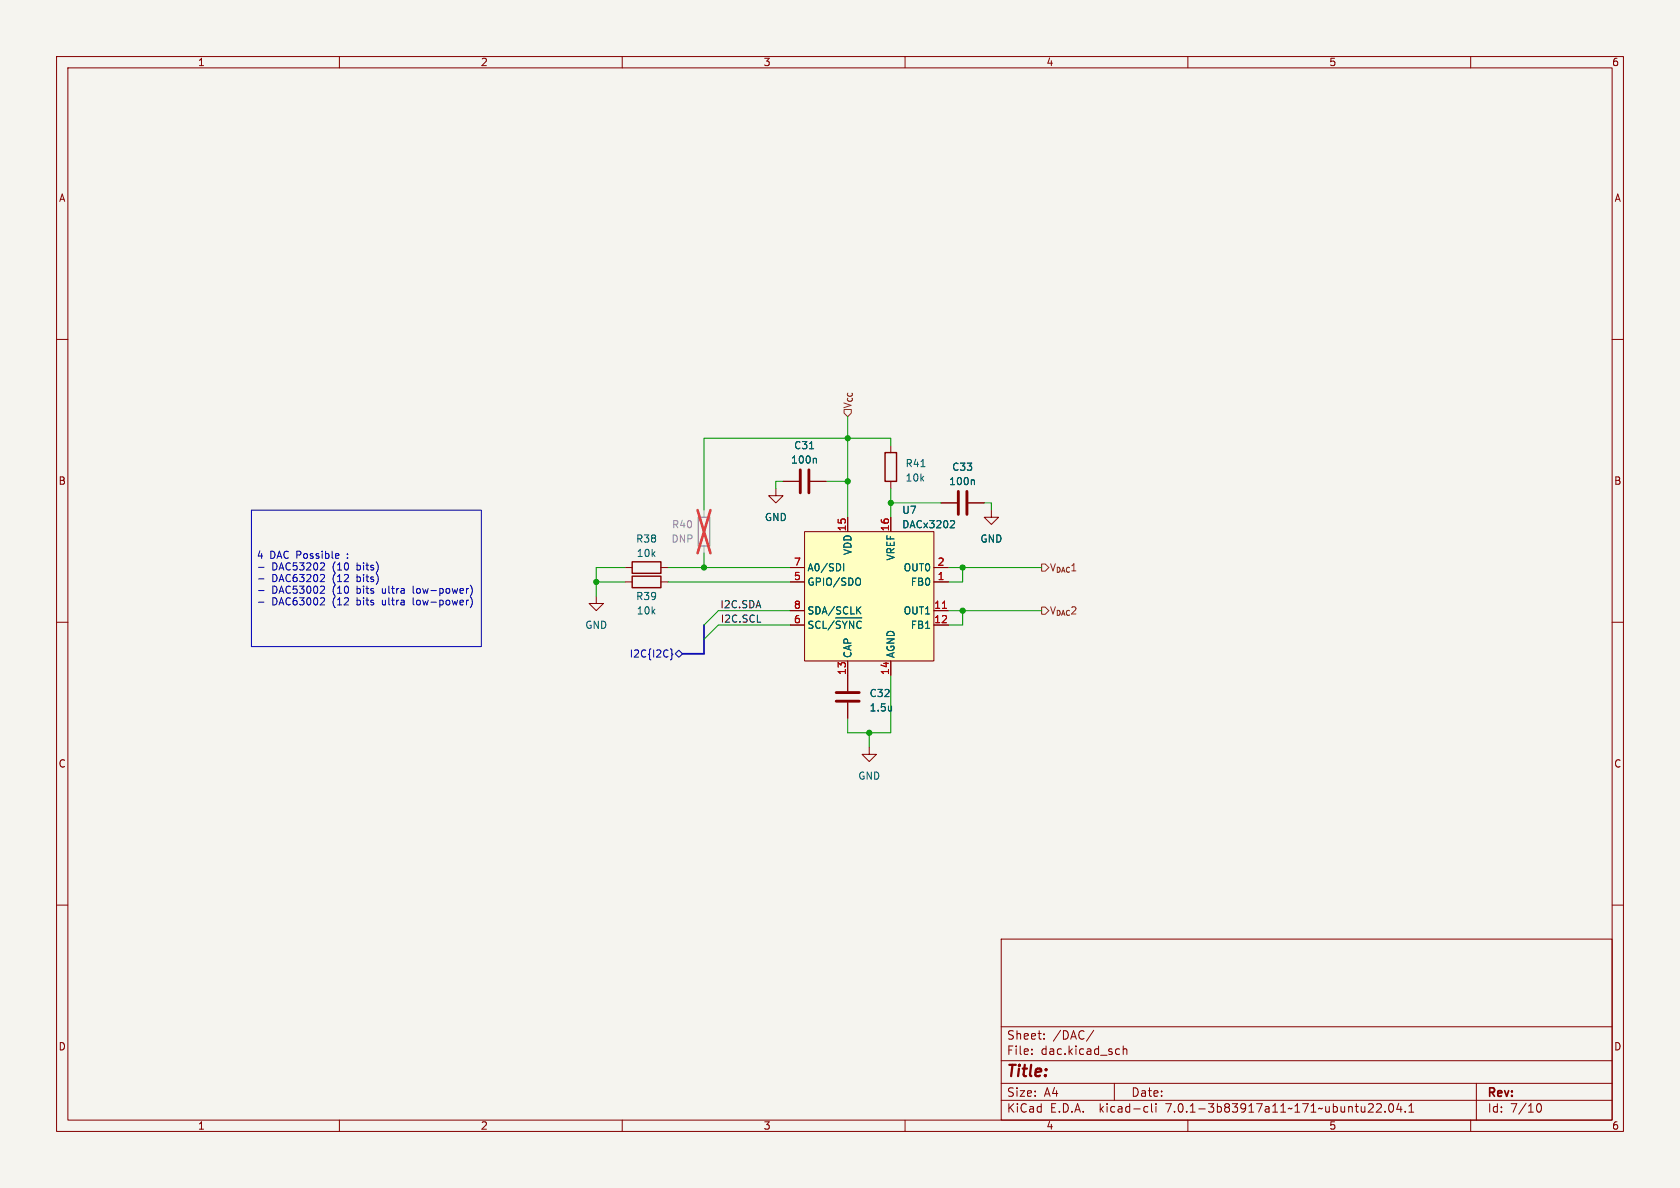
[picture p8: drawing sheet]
<svg xmlns="http://www.w3.org/2000/svg" width="297mm" height="210mm" viewBox="0 0 297 210" stroke-linecap="round" stroke-linejoin="round" font-family="sans-serif">
<path d="M0 0h297v210h-297z" fill="#f5f4ef" stroke="#f5f4ef" stroke-width=".18"/>
<g fill="none" stroke="#840000" stroke-width=".18">
<path d="M10 10h277v190h-277zM12 12h273v186h-273zM60 10v2M110 10v2M160 10v2M210 10v2M260 10v2M10 60h2M285 60h2M157.5 78.7v1.3M137.2 86.4v1.2h1.2l-1.2 1.3-1.3-1.3h1.3M138.4 85.1h2.8"/>
<path d="M142.2 94h22.9v22.8h-22.9zM143.3 85.1h2.7M149.9 91.4v2.6M157.5 85.1v1.3M157.5 91.4v2.6M166.4 88.9h2.8M171.2 88.9h2.8M175.3 90.2v1.2h1.2l-1.2 1.3-1.3-1.3h1.3M10 110h2M105.4 105.4v1.3h1.3l-1.3 1.3-1.3-1.3h1.3M110.5 100.3h1.3M110.5 102.9h1.3"/>
<path d="M116.8 100.3h1.3M116.8 102.9h1.3M139.7 100.3h2.5M139.7 102.9h2.5M139.7 108h2.5M139.7 110.5h2.5M149.9 116.8v5.4M157.5 116.8v2.6M165.1 100.3h2.5M165.1 102.9h2.5M165.1 108h2.5M165.1 110.5h2.5"/>
<path d="M285 110h2M149.9 124.2v2.8M153.7 132.1v1.3h1.2l-1.2 1.2-1.3-1.2h1.3M10 160h2M285 160h2M177 166h108v32h-108zM60 198v2M110 198v2M160 198v2M177 194.5h108M177 191.5h108M177 187.5h108"/>
<path d="M177 181.5h108M182.4 186.3v.1M182.4 185.5v.1M184.6 183.6v.1M184.6 182.8v.1M193.4 182.1l-1.3 2M197 191.5v3M197.8 185.4l.1 .1M197.9 186.3l-.1 .1M198.6 184.9v1.5M198.6 185.5l.2-.1 .3 .1 .1 .9M202.5 195.6l.4 .1"/>
<path d="M202.9 196.5l-.4 .1M203.6 195.1v1.3l.2 .2M204.4 195.1v.1M204.4 195.6v1M210 198v2M241.9 196.6h.9M242.7 195.2v.5M243.4 195.2l.5-.1 .2 .1 .1 .3-.9 1.1h.9M244.9 196.5v.1M245.6 195.2l.3-.1a.81 .81 0 0 1 .5 .6 .81 .81 0 0 1-.3 .8l-.1 .1a.81 .81 0 0 1-.4-1.4zM247.3 195l-.4 1.1h1M247.6 195.6v1"/>
<path d="M248.4 196.5v.1M249.1 196.6h.8M249.1 195.5l.4-.4v1.5M260 198v2M261 191.5v6.5M271.7 195.4l.3-.3a.81 .81 0 0 1 .6 .6 .81 .81 0 0 1-.3 .8l-.3 .1-.3-.3"/>
</g>
<path d="M123.4 91.4h2.1v5.1h-2.1z" fill="none" stroke="#9c9b98" stroke-width=".25"/>
<path d="M124.5 90.2v1.2M124.5 96.5v1.3" fill="none" stroke="#9c9b98" stroke-width=".18"/>
<path d="M123.3 90.2l2.3 7.6M125.6 90.2l-2.3 7.6" fill="none" stroke="#eb3a3d" stroke-width=".46"/>
<path d="M111.8 99.3h5v2h-5zM156.5 80h2v5.1h-2zM111.8 101.9h5v2h-5z" fill="none" stroke="#840000" stroke-width=".25"/>
<path d="M141.5 83.1v4M143 83.1v4M169.4 86.9v4M170.9 86.9v4M147.8 124h4.1M147.8 122.4h4.1" fill="none" stroke="#840000" stroke-width=".51"/>
<g fill="none" stroke="#006464" stroke-width=".18">
<path d="M144.1 81l.2 .2v.7M149.2 99.6v1.3M168.5 92l.3 .3-.1 .3-.7 .7h.8M172.1 84.8l.2 .2v.7M143.7 109.9l-.5-.1-.2 .2M145 109.9l-.4-.1-.3 .3M145.5 109.8v1.3M147.5 109.7l-1.1 1.7M147.7 109.2h4.7M148.6 109.9l-.5-.1-.3 .2M148.9 109.8l.4 .7 .5-.7M150.9 109.8v1.3l-.7-1.3v1.3"/>
<path d="M151.6 107.8l.6 .7M151.9 102.2a.9 .9 0 0 1 0 1.2M152.2 107.3l-.7 .7M152.2 109.9l-.3-.1-.4 .3"/>
</g>
<path d="M142.2 94h22.9v22.8h-22.9z" fill="#ffffc2" stroke="#ffffc2" stroke-width=".18"/>
<path d="M166.6 107.5h.7" fill="none" stroke="#a90000" stroke-width=".18"/>
<path d="M118.5 114.7l.3 .2v.6l.1 .2-.1 .2v.6l-.3 .1M119.4 115.6l.6-.7 .6 .7-.6 .6z" fill="none" stroke="#000084" stroke-width=".18"/>
<path d="M149.2 72.4h1.3v.6l-.6 .7-.7-.7zM184.1 99.7h.7l.6 .6-.6 .7h-.7zM184.1 107.3h.7l.6 .7-.6 .6h-.7z" fill="none" stroke="#725600" stroke-width=".18"/>
<g fill="none" stroke="#0000c2" stroke-width=".18">
<path d="M44.4 90.2h40.7v24.1h-40.7zM57.3 99.6l.1 .1-.1 .3-.7 .8h.8M59.5 97.9h.4v.3l-.6 .1M59.9 98.6l-.4 .1M45.7 100.3h1M45.7 102.3h1M45.7 104.4h1M45.7 106.5h1M57.1 101.6l.3 .2-.1 .3-.7 .7h.8M57.1 103.6l.3 .3-.1 .3-.7 .7h.8M57.1 105.7l.3 .2-.1 .3-.7 .7h.8M82.8 104l-.3 .3"/>
<path d="M82.8 106.1l-.3 .2M83.1 103.4a1.46 1.46 0 0 1 0 2M83.1 105.5a1.46 1.46 0 0 1 0 1.9"/>
</g>
<path d="M124.5 110.5v5.1h-3.9" fill="none" stroke="#000084" stroke-width=".3"/>
<g fill="none" stroke="#009600" stroke-width=".18">
<path d="M149.9 73.7v17.7M157.5 78.7v-1.2h-33v12.7M124.5 97.8v2.5M138.4 85.1h-1.2v1.3M146 85.1h3.9M157.5 88.9h8.9M157.5 86.4v5M174 88.9h1.3v1.3M105.4 102.9h5.1M110.5 100.3h-5.1v5.1M118.1 100.3h21.6M118.1 102.9h21.6"/>
<path d="M139.7 110.5h-12.7l-2.5 2.5M139.7 108h-12.7l-2.5 2.5M157.5 119.4v10.1h-7.6v-2.5M167.6 100.3h16.5M167.6 108h16.5M170.2 108v2.5h-2.6M170.2 100.3v2.6h-2.6M153.7 129.5v2.6"/>
</g>
<g fill="#009600" stroke="#009600" stroke-width=".18">
<circle cx="157.5" cy="88.9" r=".46"/>
<circle cx="153.7" cy="129.5" r=".46"/>
<circle cx="149.9" cy="85.1" r=".46"/>
<circle cx="149.9" cy="77.5" r=".46"/>
<circle cx="170.2" cy="108" r=".46"/>
<circle cx="170.2" cy="100.3" r=".46"/>
<circle cx="124.5" cy="100.3" r=".46"/>
<circle cx="105.4" cy="102.9" r=".46"/>
</g>
<text font-size="2.8" fill="#840000" x="178" y="190.8">Title:</text>
<g font-size="2.1" fill="#840000">
<text x="178" y="183.9">Sheet:</text>
<text x="186.2" y="183.9">/DAC/</text>
<text x="178" y="186.6">File:</text>
<text x="184" y="186.6">dac.kicad_sch</text>
<text x="178" y="196.8">KiCad</text>
<text x="178" y="194">Size:</text>
<text x="184.6" y="194">A4</text>
<text x="185.7" y="196.8">E.D.A.</text>
<text x="194.4" y="196.8">kicad-cli</text>
<text x="200" y="194">Date:</text>
<text x="206.2" y="196.8">7.0.1-3b83917a11~171~ubuntu22.04.1</text>
<text x="263" y="194.2">Rev:</text>
<text x="263" y="196.8">Id:</text>
<text x="267" y="196.8">7/10</text>
</g>
<g font-size="1.8" fill="#840000">
<text x="35" y="11.8">1</text>
<text x="85" y="11.8">2</text>
<text x="135" y="11.8">3</text>
<text x="185" y="11.8">4</text>
<text x="235" y="11.8">5</text>
<text x="285" y="11.8">6</text>
<text x="10.4" y="35.8">A</text>
<text x="285.4" y="35.8">A</text>
<text x="10.3" y="85.8">B</text>
<text x="285.3" y="85.8">B</text>
<text x="10.3" y="135.8">C</text>
<text x="285.3" y="135.8">C</text>
<text x="10.3" y="185.8">D</text>
<text x="285.3" y="185.8">D</text>
<text x="35" y="199.8">1</text>
<text x="85" y="199.8">2</text>
<text x="135" y="199.8">3</text>
<text x="185" y="199.8">4</text>
<text x="235" y="199.8">5</text>
<text x="285" y="199.8">6</text>
</g>
<g font-size="1.8" fill="#725600">
<text x="150.7" y="72.2" transform="rotate(-90 150.7 72.2)">V_{CC}</text>
<text x="185.6" y="101.2">V_{DAC}1</text>
<text x="185.6" y="108.8">V_{DAC}2</text>
</g>
<g font-size="1.8" fill="#006464">
<text x="139.8" y="82.1">100n</text>
<text x="140.3" y="79.6">C31</text>
<text x="160" y="82.7">R41</text>
<text x="168.3" y="83.4">C33</text>
<text x="160" y="85.3">10k</text>
<text x="167.7" y="85.9">100n</text>
<text x="135.2" y="92.3">GND</text>
<text x="159.4" y="93.5">DACx3202</text>
<text x="159.4" y="91">U7</text>
<text x="112.4" y="96.1">R38</text>
<text x="112.5" y="98.6">10k</text>
<text x="142.7" y="101.2">A0/SDI</text>
<text x="150.7" y="98.2" transform="rotate(-90 150.7 98.2)">VDD</text>
<text x="158.3" y="99.2" transform="rotate(-90 158.3 99.2)">VREF</text>
<text x="159.6" y="101.2">OUT0</text>
<text x="173.3" y="96.1">GND</text>
<text x="112.4" y="106.2">R39</text>
<text x="142.7" y="103.7">GPIO/SDO</text>
<text x="160.9" y="103.7">FB0</text>
<text x="103.4" y="111.3">GND</text>
<text x="112.5" y="108.8">10k</text>
<text x="142.7" y="111.9">SCL/~{SYNC}</text>
<text x="142.7" y="108.8">SDA/SCLK</text>
<text x="159.6" y="108.8">OUT1</text>
<text x="160.9" y="111.3">FB1</text>
<text x="150.7" y="116.3" transform="rotate(-90 150.7 116.3)">CAP</text>
<text x="158.3" y="116.3" transform="rotate(-90 158.3 116.3)">AGND</text>
<text x="153.7" y="123.4">C32</text>
<text x="153.7" y="125.9">1.5u</text>
<text x="151.7" y="138">GND</text>
</g>
<g font-size="1.8" fill="#939391">
<text x="118.7" y="93.5">R40</text>
<text x="118.7" y="96.1">DNP</text>
</g>
<g font-size="1.8" fill="#a90000">
<text x="149.6" y="94" transform="rotate(-90 149.6 94)">15</text>
<text x="157.2" y="94" transform="rotate(-90 157.2 94)">16</text>
<text x="140.3" y="100.1">7</text>
<text x="165.7" y="100.1">2</text>
<text x="140.3" y="102.6">5</text>
<text x="140.3" y="107.7">8</text>
<text x="165.1" y="107.7">11</text>
<text x="165.7" y="102.6">1</text>
<text x="140.3" y="110.2">6</text>
<text x="165.1" y="110.2">12</text>
<text x="149.6" y="119.4" transform="rotate(-90 149.6 119.4)">13</text>
<text x="157.2" y="119.4" transform="rotate(-90 157.2 119.4)">14</text>
</g>
<g font-size="1.8" fill="#0000c2">
<text x="45.4" y="98.9">4</text>
<text x="47.7" y="98.9">DAC Possible</text>
<text x="48.1" y="101">DAC53202</text>
<text x="58.8" y="101">(10</text>
<text x="61.5" y="98.9">:</text>
<text x="63.2" y="101">bits)</text>
<text x="48.1" y="103.1">DAC63202</text>
<text x="48.1" y="105.1">DAC53002</text>
<text x="48.1" y="107.2">DAC63002</text>
<text x="58.8" y="103.1">(12</text>
<text x="58.8" y="105.1">(10</text>
<text x="58.8" y="107.2">(12</text>
<text x="63.2" y="103.1">bits)</text>
<text x="63.2" y="105.1">bits</text>
<text x="63.2" y="107.2">bits</text>
<text x="67.8" y="105.1">ultra</text>
<text x="67.8" y="107.2">ultra</text>
<text x="73.4" y="105.1">low-power)</text>
<text x="73.4" y="107.2">low-power)</text>
</g>
<g font-size="1.8" fill="#0f0f0f">
<text x="127.2" y="107.6">I2C.SDA</text>
<text x="127.3" y="110.1">I2C.SCL</text>
</g>
<text font-size="1.8" fill="#000084" x="111.2" y="116.4">I2C{I2C}</text>
</svg>
